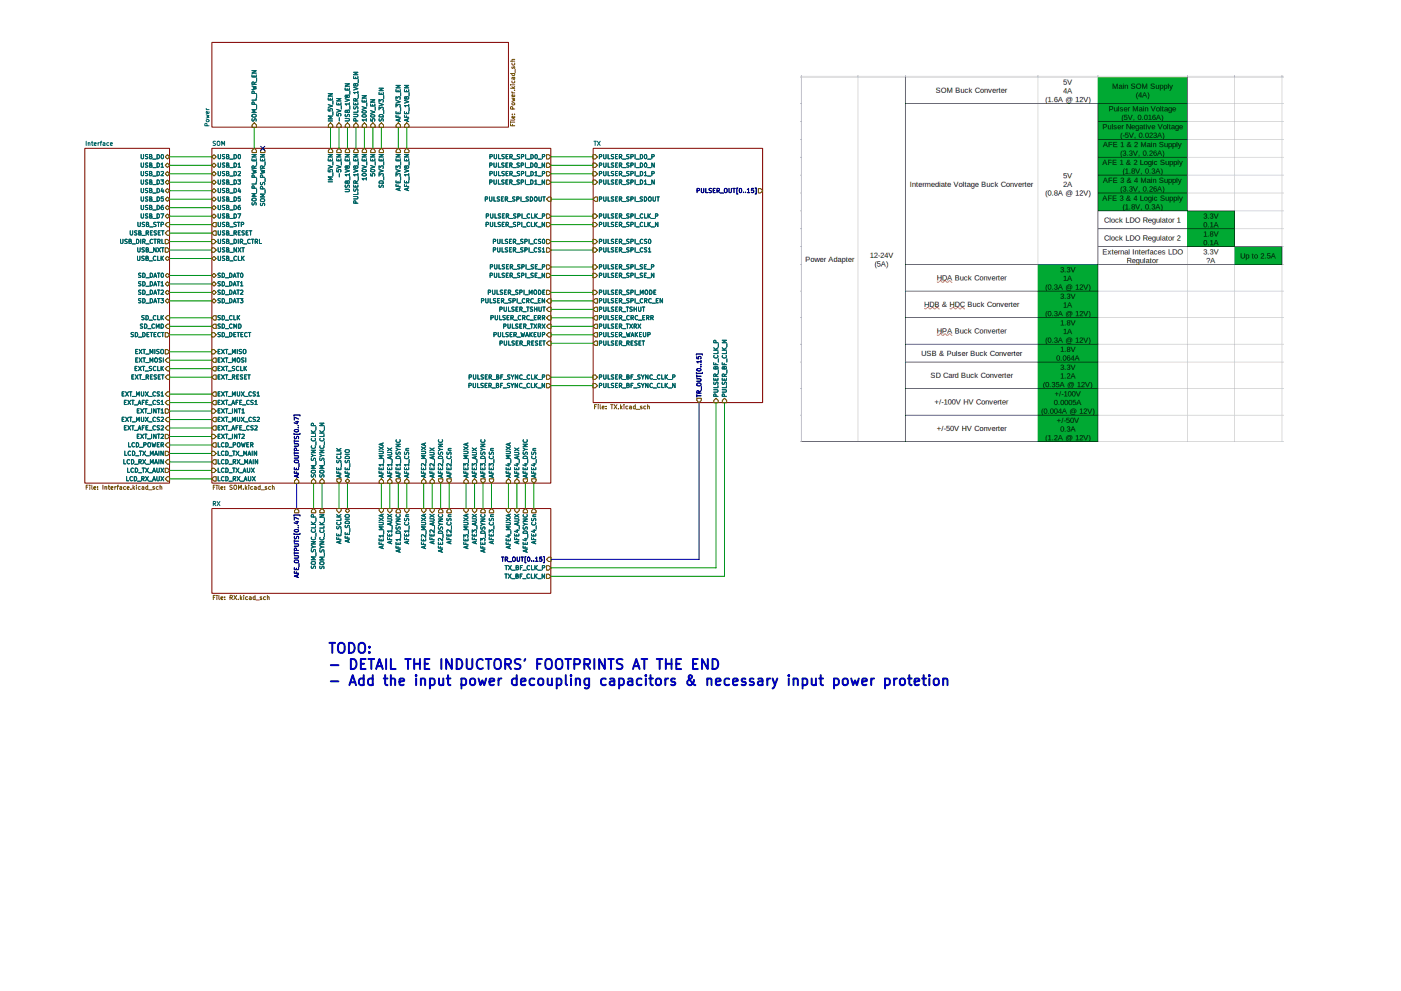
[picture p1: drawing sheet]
(kicad_sch
 (version 20260306)
 (generator "eeschema")
 (generator_version "10.0")
 (paper "A3")
 (lib_symbols)
 (text "TODO:\n- DETAIL THE INDUCTORS' FOOTPRINTS AT THE END\n- Add the input power decoupling capacitors & necessary input power protetion"
  (exclude_from_sim no)
  (at 98.044 199.39 0)
  (effects (font (size 3 3) (thickness 0.6)
    (bold yes)) (justify left)))
 (no_connect
  (at 78.74 44.45))
 (wire
  (pts (xy 50.8 120.65) (xy 63.5 120.65))
  (stroke (width 0) (type default)))
 (wire
  (pts (xy 50.8 52.07) (xy 63.5 52.07))
  (stroke (width 0) (type default)))
 (wire
  (pts (xy 114.3 38.1) (xy 114.3 44.45))
  (stroke (width 0) (type default)))
 (bus
  (pts (xy 165.1 167.64) (xy 209.55 167.64))
  (stroke (width 0) (type default)))
 (wire
  (pts (xy 165.1 72.39) (xy 177.8 72.39))
  (stroke (width 0) (type default)))
 (wire
  (pts (xy 116.84 144.78) (xy 116.84 152.4))
  (stroke (width 0) (type default)))
 (wire
  (pts (xy 50.8 90.17) (xy 63.5 90.17))
  (stroke (width 0) (type default)))
 (bus
  (pts (xy 88.9 144.78) (xy 88.9 152.4))
  (stroke (width 0) (type default)))
 (wire
  (pts (xy 165.1 90.17) (xy 177.8 90.17))
  (stroke (width 0) (type default)))
 (wire
  (pts (xy 50.8 95.25) (xy 63.5 95.25))
  (stroke (width 0) (type default)))
 (wire
  (pts (xy 165.1 115.57) (xy 177.8 115.57))
  (stroke (width 0) (type default)))
 (wire
  (pts (xy 50.8 46.99) (xy 63.5 46.99))
  (stroke (width 0) (type default)))
 (wire
  (pts (xy 50.8 64.77) (xy 63.5 64.77))
  (stroke (width 0) (type default)))
 (wire
  (pts (xy 165.1 97.79) (xy 177.8 97.79))
  (stroke (width 0) (type default)))
 (wire
  (pts (xy 93.98 144.78) (xy 93.98 152.4))
  (stroke (width 0) (type default)))
 (wire
  (pts (xy 139.7 144.78) (xy 139.7 152.4))
  (stroke (width 0) (type default)))
 (wire
  (pts (xy 50.8 59.69) (xy 63.5 59.69))
  (stroke (width 0) (type default)))
 (wire
  (pts (xy 165.1 92.71) (xy 177.8 92.71))
  (stroke (width 0) (type default)))
 (wire
  (pts (xy 50.8 77.47) (xy 63.5 77.47))
  (stroke (width 0) (type default)))
 (wire
  (pts (xy 104.14 38.1) (xy 104.14 44.45))
  (stroke (width 0) (type default)))
 (wire
  (pts (xy 111.76 38.1) (xy 111.76 44.45))
  (stroke (width 0) (type default)))
 (wire
  (pts (xy 114.3 144.78) (xy 114.3 152.4))
  (stroke (width 0) (type default)))
 (wire
  (pts (xy 119.38 144.78) (xy 119.38 152.4))
  (stroke (width 0) (type default)))
 (wire
  (pts (xy 160.02 144.78) (xy 160.02 152.4))
  (stroke (width 0) (type default)))
 (wire
  (pts (xy 50.8 69.85) (xy 63.5 69.85))
  (stroke (width 0) (type default)))
 (wire
  (pts (xy 50.8 97.79) (xy 63.5 97.79))
  (stroke (width 0) (type default)))
 (wire
  (pts (xy 165.1 102.87) (xy 177.8 102.87))
  (stroke (width 0) (type default)))
 (wire
  (pts (xy 165.1 46.99) (xy 177.8 46.99))
  (stroke (width 0) (type default)))
 (wire
  (pts (xy 165.1 59.69) (xy 177.8 59.69))
  (stroke (width 0) (type default)))
 (wire
  (pts (xy 217.17 172.72) (xy 217.17 120.65))
  (stroke (width 0) (type default)))
 (wire
  (pts (xy 165.1 54.61) (xy 177.8 54.61))
  (stroke (width 0) (type default)))
 (wire
  (pts (xy 165.1 172.72) (xy 217.17 172.72))
  (stroke (width 0) (type default)))
 (wire
  (pts (xy 96.52 144.78) (xy 96.52 152.4))
  (stroke (width 0) (type default)))
 (wire
  (pts (xy 147.32 144.78) (xy 147.32 152.4))
  (stroke (width 0) (type default)))
 (bus
  (pts (xy 209.55 167.64) (xy 209.55 120.65))
  (stroke (width 0) (type default)))
 (wire
  (pts (xy 101.6 144.78) (xy 101.6 152.4))
  (stroke (width 0) (type default)))
 (wire
  (pts (xy 132.08 144.78) (xy 132.08 152.4))
  (stroke (width 0) (type default)))
 (wire
  (pts (xy 154.94 144.78) (xy 154.94 152.4))
  (stroke (width 0) (type default)))
 (wire
  (pts (xy 106.68 38.1) (xy 106.68 44.45))
  (stroke (width 0) (type default)))
 (wire
  (pts (xy 50.8 62.23) (xy 63.5 62.23))
  (stroke (width 0) (type default)))
 (wire
  (pts (xy 165.1 95.25) (xy 177.8 95.25))
  (stroke (width 0) (type default)))
 (wire
  (pts (xy 165.1 49.53) (xy 177.8 49.53))
  (stroke (width 0) (type default)))
 (wire
  (pts (xy 165.1 52.07) (xy 177.8 52.07))
  (stroke (width 0) (type default)))
 (wire
  (pts (xy 50.8 57.15) (xy 63.5 57.15))
  (stroke (width 0) (type default)))
 (wire
  (pts (xy 50.8 74.93) (xy 63.5 74.93))
  (stroke (width 0) (type default)))
 (wire
  (pts (xy 152.4 144.78) (xy 152.4 152.4))
  (stroke (width 0) (type default)))
 (wire
  (pts (xy 165.1 113.03) (xy 177.8 113.03))
  (stroke (width 0) (type default)))
 (wire
  (pts (xy 50.8 85.09) (xy 63.5 85.09))
  (stroke (width 0) (type default)))
 (wire
  (pts (xy 50.8 110.49) (xy 63.5 110.49))
  (stroke (width 0) (type default)))
 (wire
  (pts (xy 165.1 67.31) (xy 177.8 67.31))
  (stroke (width 0) (type default)))
 (wire
  (pts (xy 165.1 80.01) (xy 177.8 80.01))
  (stroke (width 0) (type default)))
 (wire
  (pts (xy 129.54 144.78) (xy 129.54 152.4))
  (stroke (width 0) (type default)))
 (wire
  (pts (xy 99.06 38.1) (xy 99.06 44.45))
  (stroke (width 0) (type default)))
 (wire
  (pts (xy 50.8 67.31) (xy 63.5 67.31))
  (stroke (width 0) (type default)))
 (wire
  (pts (xy 50.8 130.81) (xy 63.5 130.81))
  (stroke (width 0) (type default)))
 (wire
  (pts (xy 50.8 133.35) (xy 63.5 133.35))
  (stroke (width 0) (type default)))
 (wire
  (pts (xy 165.1 100.33) (xy 177.8 100.33))
  (stroke (width 0) (type default)))
 (wire
  (pts (xy 50.8 100.33) (xy 63.5 100.33))
  (stroke (width 0) (type default)))
 (wire
  (pts (xy 104.14 144.78) (xy 104.14 152.4))
  (stroke (width 0) (type default)))
 (wire
  (pts (xy 127 144.78) (xy 127 152.4))
  (stroke (width 0) (type default)))
 (wire
  (pts (xy 142.24 144.78) (xy 142.24 152.4))
  (stroke (width 0) (type default)))
 (wire
  (pts (xy 50.8 138.43) (xy 63.5 138.43))
  (stroke (width 0) (type default)))
 (wire
  (pts (xy 119.38 38.1) (xy 119.38 44.45))
  (stroke (width 0) (type default)))
 (wire
  (pts (xy 50.8 135.89) (xy 63.5 135.89))
  (stroke (width 0) (type default)))
 (wire
  (pts (xy 50.8 113.03) (xy 63.5 113.03))
  (stroke (width 0) (type default)))
 (wire
  (pts (xy 50.8 87.63) (xy 63.5 87.63))
  (stroke (width 0) (type default)))
 (wire
  (pts (xy 50.8 82.55) (xy 63.5 82.55))
  (stroke (width 0) (type default)))
 (wire
  (pts (xy 50.8 123.19) (xy 63.5 123.19))
  (stroke (width 0) (type default)))
 (wire
  (pts (xy 121.92 38.1) (xy 121.92 44.45))
  (stroke (width 0) (type default)))
 (wire
  (pts (xy 50.8 105.41) (xy 63.5 105.41))
  (stroke (width 0) (type default)))
 (wire
  (pts (xy 165.1 74.93) (xy 177.8 74.93))
  (stroke (width 0) (type default)))
 (wire
  (pts (xy 165.1 82.55) (xy 177.8 82.55))
  (stroke (width 0) (type default)))
 (wire
  (pts (xy 50.8 72.39) (xy 63.5 72.39))
  (stroke (width 0) (type default)))
 (wire
  (pts (xy 50.8 143.51) (xy 63.5 143.51))
  (stroke (width 0) (type default)))
 (wire
  (pts (xy 214.63 170.18) (xy 214.63 120.65))
  (stroke (width 0) (type default)))
 (wire
  (pts (xy 165.1 64.77) (xy 177.8 64.77))
  (stroke (width 0) (type default)))
 (wire
  (pts (xy 101.6 38.1) (xy 101.6 44.45))
  (stroke (width 0) (type default)))
 (wire
  (pts (xy 50.8 49.53) (xy 63.5 49.53))
  (stroke (width 0) (type default)))
 (wire
  (pts (xy 157.48 144.78) (xy 157.48 152.4))
  (stroke (width 0) (type default)))
 (wire
  (pts (xy 50.8 107.95) (xy 63.5 107.95))
  (stroke (width 0) (type default)))
 (wire
  (pts (xy 165.1 170.18) (xy 214.63 170.18))
  (stroke (width 0) (type default)))
 (wire
  (pts (xy 50.8 118.11) (xy 63.5 118.11))
  (stroke (width 0) (type default)))
 (wire
  (pts (xy 50.8 125.73) (xy 63.5 125.73))
  (stroke (width 0) (type default)))
 (wire
  (pts (xy 50.8 128.27) (xy 63.5 128.27))
  (stroke (width 0) (type default)))
 (wire
  (pts (xy 76.2 38.1) (xy 76.2 44.45))
  (stroke (width 0) (type default)))
 (wire
  (pts (xy 50.8 140.97) (xy 63.5 140.97))
  (stroke (width 0) (type default)))
 (wire
  (pts (xy 50.8 54.61) (xy 63.5 54.61))
  (stroke (width 0) (type default)))
 (wire
  (pts (xy 121.92 144.78) (xy 121.92 152.4))
  (stroke (width 0) (type default)))
 (wire
  (pts (xy 109.22 38.1) (xy 109.22 44.45))
  (stroke (width 0) (type default)))
 (wire
  (pts (xy 144.78 144.78) (xy 144.78 152.4))
  (stroke (width 0) (type default)))
 (wire
  (pts (xy 165.1 87.63) (xy 177.8 87.63))
  (stroke (width 0) (type default)))
 (wire
  (pts (xy 134.62 144.78) (xy 134.62 152.4))
  (stroke (width 0) (type default)))
 (image
  (at 312.42 77.47)
  (scale 2.03993)
  (data))
 (sheet
  (at 25.4 44.45)
  (size 25.4 100.33)
  (exclude_from_sim no)
  (in_bom yes)
  (on_board yes)
  (dnp no)
  (fields_autoplaced yes)
  (stroke (width 0.1524) (type solid))
  (fill (color 0 0 0 0))
  (property "Sheetname" "Interface" (at 25.4 43.7384 0) (show_name no) (do_not_autoplace no) (effects (font (size 1.27 1.27)) (justify left bottom)))
  (property "Sheetfile" "Interface.kicad_sch" (at 25.4 145.3646 0) (show_name no) (do_not_autoplace no) (effects (font (size 1.27 1.27)) (justify left top)))
  (pin "USB_D7" bidirectional (at 50.8 64.77 0) (effects (font (size 1.27 1.27)) (justify right)))
  (pin "USB_D0" bidirectional (at 50.8 46.99 0) (effects (font (size 1.27 1.27)) (justify right)))
  (pin "USB_D4" bidirectional (at 50.8 57.15 0) (effects (font (size 1.27 1.27)) (justify right)))
  (pin "USB_D3" bidirectional (at 50.8 54.61 0) (effects (font (size 1.27 1.27)) (justify right)))
  (pin "USB_D1" bidirectional (at 50.8 49.53 0) (effects (font (size 1.27 1.27)) (justify right)))
  (pin "USB_STP" input (at 50.8 67.31 0) (effects (font (size 1.27 1.27)) (justify right)))
  (pin "USB_RESET" input (at 50.8 69.85 0) (effects (font (size 1.27 1.27)) (justify right)))
  (pin "USB_D6" bidirectional (at 50.8 62.23 0) (effects (font (size 1.27 1.27)) (justify right)))
  (pin "USB_DIR_CTRL" output (at 50.8 72.39 0) (effects (font (size 1.27 1.27)) (justify right)))
  (pin "USB_NXT" output (at 50.8 74.93 0) (effects (font (size 1.27 1.27)) (justify right)))
  (pin "USB_D5" bidirectional (at 50.8 59.69 0) (effects (font (size 1.27 1.27)) (justify right)))
  (pin "USB_D2" bidirectional (at 50.8 52.07 0) (effects (font (size 1.27 1.27)) (justify right)))
  (pin "SD_DETECT" output (at 50.8 100.33 0) (effects (font (size 1.27 1.27)) (justify right)))
  (pin "SD_CLK" input (at 50.8 95.25 0) (effects (font (size 1.27 1.27)) (justify right)))
  (pin "SD_DAT0" bidirectional (at 50.8 82.55 0) (effects (font (size 1.27 1.27)) (justify right)))
  (pin "SD_DAT1" bidirectional (at 50.8 85.09 0) (effects (font (size 1.27 1.27)) (justify right)))
  (pin "SD_DAT3" bidirectional (at 50.8 90.17 0) (effects (font (size 1.27 1.27)) (justify right)))
  (pin "SD_DAT2" bidirectional (at 50.8 87.63 0) (effects (font (size 1.27 1.27)) (justify right)))
  (pin "SD_CMD" input (at 50.8 97.79 0) (effects (font (size 1.27 1.27)) (justify right)))
  (pin "EXT_INT2" output (at 50.8 130.81 0) (effects (font (size 1.27 1.27)) (justify right)))
  (pin "EXT_AFE_CS1" input (at 50.8 120.65 0) (effects (font (size 1.27 1.27)) (justify right)))
  (pin "EXT_RESET" input (at 50.8 113.03 0) (effects (font (size 1.27 1.27)) (justify right)))
  (pin "EXT_MISO" output (at 50.8 105.41 0) (effects (font (size 1.27 1.27)) (justify right)))
  (pin "EXT_MOSI" input (at 50.8 107.95 0) (effects (font (size 1.27 1.27)) (justify right)))
  (pin "EXT_SCLK" input (at 50.8 110.49 0) (effects (font (size 1.27 1.27)) (justify right)))
  (pin "EXT_MUX_CS2" input (at 50.8 125.73 0) (effects (font (size 1.27 1.27)) (justify right)))
  (pin "EXT_AFE_CS2" input (at 50.8 128.27 0) (effects (font (size 1.27 1.27)) (justify right)))
  (pin "EXT_INT1" output (at 50.8 123.19 0) (effects (font (size 1.27 1.27)) (justify right)))
  (pin "EXT_MUX_CS1" input (at 50.8 118.11 0) (effects (font (size 1.27 1.27)) (justify right)))
  (pin "USB_CLK" bidirectional (at 50.8 77.47 0) (effects (font (size 1.27 1.27)) (justify right)))
  (pin "LCD_RX_AUX" input (at 50.8 143.51 0) (effects (font (size 1.27 1.27)) (justify right)))
  (pin "LCD_TX_AUX" output (at 50.8 140.97 0) (effects (font (size 1.27 1.27)) (justify right)))
  (pin "LCD_RX_MAIN" input (at 50.8 138.43 0) (effects (font (size 1.27 1.27)) (justify right)))
  (pin "LCD_TX_MAIN" output (at 50.8 135.89 0) (effects (font (size 1.27 1.27)) (justify right)))
  (pin "LCD_POWER" input (at 50.8 133.35 0) (effects (font (size 1.27 1.27)) (justify right))))
 (sheet
  (at 63.5 44.45)
  (size 101.6 100.33)
  (exclude_from_sim no)
  (in_bom yes)
  (on_board yes)
  (dnp no)
  (fields_autoplaced yes)
  (stroke (width 0.1524) (type solid))
  (fill (color 0 0 0 0))
  (property "Sheetname" "SOM" (at 63.5 43.7384 0) (show_name no) (do_not_autoplace no) (effects (font (size 1.27 1.27)) (justify left bottom)))
  (property "Sheetfile" "SOM.kicad_sch" (at 63.5 145.3646 0) (show_name no) (do_not_autoplace no) (effects (font (size 1.27 1.27)) (justify left top)))
  (pin "USB_NXT" input (at 63.5 74.93 180) (effects (font (size 1.27 1.27)) (justify left)))
  (pin "USB_DIR_CTRL" input (at 63.5 72.39 180) (effects (font (size 1.27 1.27)) (justify left)))
  (pin "USB_D4" bidirectional (at 63.5 57.15 180) (effects (font (size 1.27 1.27)) (justify left)))
  (pin "USB_D1" bidirectional (at 63.5 49.53 180) (effects (font (size 1.27 1.27)) (justify left)))
  (pin "USB_STP" output (at 63.5 67.31 180) (effects (font (size 1.27 1.27)) (justify left)))
  (pin "USB_D6" bidirectional (at 63.5 62.23 180) (effects (font (size 1.27 1.27)) (justify left)))
  (pin "USB_D2" bidirectional (at 63.5 52.07 180) (effects (font (size 1.27 1.27)) (justify left)))
  (pin "USB_D3" bidirectional (at 63.5 54.61 180) (effects (font (size 1.27 1.27)) (justify left)))
  (pin "USB_D0" bidirectional (at 63.5 46.99 180) (effects (font (size 1.27 1.27)) (justify left)))
  (pin "USB_D5" bidirectional (at 63.5 59.69 180) (effects (font (size 1.27 1.27)) (justify left)))
  (pin "USB_D7" bidirectional (at 63.5 64.77 180) (effects (font (size 1.27 1.27)) (justify left)))
  (pin "AFE_OUTPUTS[0..47]" input (at 88.9 144.78 270) (effects (font (size 1.27 1.27)) (justify left)))
  (pin "AFE4_CSn" output (at 160.02 144.78 270) (effects (font (size 1.27 1.27)) (justify left)))
  (pin "AFE1_DSYNC" output (at 119.38 144.78 270) (effects (font (size 1.27 1.27)) (justify left)))
  (pin "AFE4_MUXA" input (at 152.4 144.78 270) (effects (font (size 1.27 1.27)) (justify left)))
  (pin "AFE2_MUXA" input (at 127 144.78 270) (effects (font (size 1.27 1.27)) (justify left)))
  (pin "AFE1_CSn" input (at 121.92 144.78 270) (effects (font (size 1.27 1.27)) (justify left)))
  (pin "AFE3_MUXA" input (at 139.7 144.78 270) (effects (font (size 1.27 1.27)) (justify left)))
  (pin "AFE2_AUX" input (at 129.54 144.78 270) (effects (font (size 1.27 1.27)) (justify left)))
  (pin "AFE4_DSYNC" output (at 157.48 144.78 270) (effects (font (size 1.27 1.27)) (justify left)))
  (pin "AFE3_CSn" output (at 147.32 144.78 270) (effects (font (size 1.27 1.27)) (justify left)))
  (pin "AFE3_AUX" input (at 142.24 144.78 270) (effects (font (size 1.27 1.27)) (justify left)))
  (pin "AFE4_AUX" input (at 154.94 144.78 270) (effects (font (size 1.27 1.27)) (justify left)))
  (pin "AFE1_MUXA" input (at 114.3 144.78 270) (effects (font (size 1.27 1.27)) (justify left)))
  (pin "AFE3_DSYNC" output (at 144.78 144.78 270) (effects (font (size 1.27 1.27)) (justify left)))
  (pin "AFE2_CSn" output (at 134.62 144.78 270) (effects (font (size 1.27 1.27)) (justify left)))
  (pin "AFE2_DSYNC" output (at 132.08 144.78 270) (effects (font (size 1.27 1.27)) (justify left)))
  (pin "AFE1_AUX" input (at 116.84 144.78 270) (effects (font (size 1.27 1.27)) (justify left)))
  (pin "SOM_PL_PWR_EN" output (at 76.2 44.45 90) (effects (font (size 1.27 1.27)) (justify right)))
  (pin "SOM_PS_PWR_EN" output (at 78.74 44.45 90) (effects (font (size 1.27 1.27)) (justify right)))
  (pin "AFE_SCLK" output (at 101.6 144.78 270) (effects (font (size 1.27 1.27)) (justify left)))
  (pin "PULSER_1V8_EN" output (at 106.68 44.45 90) (effects (font (size 1.27 1.27)) (justify right)))
  (pin "AFE_SDIO" bidirectional (at 104.14 144.78 270) (effects (font (size 1.27 1.27)) (justify left)))
  (pin "USB_1V8_EN" output (at 104.14 44.45 90) (effects (font (size 1.27 1.27)) (justify right)))
  (pin "100V_EN" output (at 109.22 44.45 90) (effects (font (size 1.27 1.27)) (justify right)))
  (pin "50V_EN" output (at 111.76 44.45 90) (effects (font (size 1.27 1.27)) (justify right)))
  (pin "PULSER_SPI_MODE" output (at 165.1 87.63 0) (effects (font (size 1.27 1.27)) (justify right)))
  (pin "PULSER_WAKEUP" input (at 165.1 100.33 0) (effects (font (size 1.27 1.27)) (justify right)))
  (pin "PULSER_SPI_CLK_N" output (at 165.1 67.31 0) (effects (font (size 1.27 1.27)) (justify right)))
  (pin "PULSER_RESET" input (at 165.1 102.87 0) (effects (font (size 1.27 1.27)) (justify right)))
  (pin "PULSER_SPI_SE_P" output (at 165.1 80.01 0) (effects (font (size 1.27 1.27)) (justify right)))
  (pin "PULSER_SPI_SE_N" output (at 165.1 82.55 0) (effects (font (size 1.27 1.27)) (justify right)))
  (pin "PULSER_SPI_SDOUT" input (at 165.1 59.69 0) (effects (font (size 1.27 1.27)) (justify right)))
  (pin "PULSER_SPI_D1_P" output (at 165.1 52.07 0) (effects (font (size 1.27 1.27)) (justify right)))
  (pin "PULSER_BF_SYNC_CLK_P" output (at 165.1 113.03 0) (effects (font (size 1.27 1.27)) (justify right)))
  (pin "PULSER_CRC_ERR" input (at 165.1 95.25 0) (effects (font (size 1.27 1.27)) (justify right)))
  (pin "PULSER_BF_SYNC_CLK_N" output (at 165.1 115.57 0) (effects (font (size 1.27 1.27)) (justify right)))
  (pin "PULSER_SPI_CRC_EN" input (at 165.1 90.17 0) (effects (font (size 1.27 1.27)) (justify right)))
  (pin "PULSER_SPI_CLK_P" output (at 165.1 64.77 0) (effects (font (size 1.27 1.27)) (justify right)))
  (pin "PULSER_SPI_D0_N" output (at 165.1 49.53 0) (effects (font (size 1.27 1.27)) (justify right)))
  (pin "PULSER_TSHUT" input (at 165.1 92.71 0) (effects (font (size 1.27 1.27)) (justify right)))
  (pin "PULSER_TXRX" input (at 165.1 97.79 0) (effects (font (size 1.27 1.27)) (justify right)))
  (pin "PULSER_SPI_CS1" output (at 165.1 74.93 0) (effects (font (size 1.27 1.27)) (justify right)))
  (pin "PULSER_SPI_D1_N" output (at 165.1 54.61 0) (effects (font (size 1.27 1.27)) (justify right)))
  (pin "PULSER_SPI_CS0" output (at 165.1 72.39 0) (effects (font (size 1.27 1.27)) (justify right)))
  (pin "PULSER_SPI_D0_P" output (at 165.1 46.99 0) (effects (font (size 1.27 1.27)) (justify right)))
  (pin "SD_DAT1" bidirectional (at 63.5 85.09 180) (effects (font (size 1.27 1.27)) (justify left)))
  (pin "SD_DAT2" bidirectional (at 63.5 87.63 180) (effects (font (size 1.27 1.27)) (justify left)))
  (pin "SD_CLK" output (at 63.5 95.25 180) (effects (font (size 1.27 1.27)) (justify left)))
  (pin "SD_DETECT" input (at 63.5 100.33 180) (effects (font (size 1.27 1.27)) (justify left)))
  (pin "SD_DAT0" bidirectional (at 63.5 82.55 180) (effects (font (size 1.27 1.27)) (justify left)))
  (pin "SD_DAT3" bidirectional (at 63.5 90.17 180) (effects (font (size 1.27 1.27)) (justify left)))
  (pin "SD_CMD" output (at 63.5 97.79 180) (effects (font (size 1.27 1.27)) (justify left)))
  (pin "SOM_SYNC_CLK_N" input (at 96.52 144.78 270) (effects (font (size 1.27 1.27)) (justify left)))
  (pin "SOM_SYNC_CLK_P" input (at 93.98 144.78 270) (effects (font (size 1.27 1.27)) (justify left)))
  (pin "IM_5V_EN" output (at 99.06 44.45 90) (effects (font (size 1.27 1.27)) (justify right)))
  (pin "-5V_EN" output (at 101.6 44.45 90) (effects (font (size 1.27 1.27)) (justify right)))
  (pin "SD_3V3_EN" output (at 114.3 44.45 90) (effects (font (size 1.27 1.27)) (justify right)))
  (pin "AFE_3V3_EN" output (at 119.38 44.45 90) (effects (font (size 1.27 1.27)) (justify right)))
  (pin "AFE_1V8_EN" output (at 121.92 44.45 90) (effects (font (size 1.27 1.27)) (justify right)))
  (pin "USB_RESET" output (at 63.5 69.85 180) (effects (font (size 1.27 1.27)) (justify left)))
  (pin "EXT_MUX_CS2" output (at 63.5 125.73 180) (effects (font (size 1.27 1.27)) (justify left)))
  (pin "EXT_MUX_CS1" output (at 63.5 118.11 180) (effects (font (size 1.27 1.27)) (justify left)))
  (pin "EXT_SCLK" output (at 63.5 110.49 180) (effects (font (size 1.27 1.27)) (justify left)))
  (pin "EXT_AFE_CS2" output (at 63.5 128.27 180) (effects (font (size 1.27 1.27)) (justify left)))
  (pin "EXT_INT2" input (at 63.5 130.81 180) (effects (font (size 1.27 1.27)) (justify left)))
  (pin "EXT_INT1" input (at 63.5 123.19 180) (effects (font (size 1.27 1.27)) (justify left)))
  (pin "EXT_RESET" output (at 63.5 113.03 180) (effects (font (size 1.27 1.27)) (justify left)))
  (pin "EXT_MISO" input (at 63.5 105.41 180) (effects (font (size 1.27 1.27)) (justify left)))
  (pin "EXT_MOSI" output (at 63.5 107.95 180) (effects (font (size 1.27 1.27)) (justify left)))
  (pin "EXT_AFE_CS1" output (at 63.5 120.65 180) (effects (font (size 1.27 1.27)) (justify left)))
  (pin "USB_CLK" bidirectional (at 63.5 77.47 180) (effects (font (size 1.27 1.27)) (justify left)))
  (pin "LCD_TX_AUX" input (at 63.5 140.97 180) (effects (font (size 1.27 1.27)) (justify left)))
  (pin "LCD_RX_MAIN" output (at 63.5 138.43 180) (effects (font (size 1.27 1.27)) (justify left)))
  (pin "LCD_RX_AUX" output (at 63.5 143.51 180) (effects (font (size 1.27 1.27)) (justify left)))
  (pin "LCD_POWER" output (at 63.5 133.35 180) (effects (font (size 1.27 1.27)) (justify left)))
  (pin "LCD_TX_MAIN" input (at 63.5 135.89 180) (effects (font (size 1.27 1.27)) (justify left))))
 (sheet
  (at 177.8 44.45)
  (size 50.8 76.2)
  (exclude_from_sim no)
  (in_bom yes)
  (on_board yes)
  (dnp no)
  (fields_autoplaced yes)
  (stroke (width 0.1524) (type solid))
  (fill (color 0 0 0 0))
  (property "Sheetname" "TX" (at 177.8 43.7384 0) (show_name no) (do_not_autoplace no) (effects (font (size 1.27 1.27)) (justify left bottom)))
  (property "Sheetfile" "TX.kicad_sch" (at 177.8 121.2346 0) (show_name no) (do_not_autoplace no) (effects (font (size 1.27 1.27)) (justify left top)))
  (pin "PULSER_SPI_CS1" input (at 177.8 74.93 180) (effects (font (size 1.27 1.27)) (justify left)))
  (pin "PULSER_SPI_D0_N" input (at 177.8 49.53 180) (effects (font (size 1.27 1.27)) (justify left)))
  (pin "PULSER_SPI_SE_P" input (at 177.8 80.01 180) (effects (font (size 1.27 1.27)) (justify left)))
  (pin "PULSER_SPI_CRC_EN" output (at 177.8 90.17 180) (effects (font (size 1.27 1.27)) (justify left)))
  (pin "PULSER_BF_CLK_N" input (at 217.17 120.65 270) (effects (font (size 1.27 1.27)) (justify left)))
  (pin "PULSER_CRC_ERR" output (at 177.8 95.25 180) (effects (font (size 1.27 1.27)) (justify left)))
  (pin "PULSER_TXRX" output (at 177.8 97.79 180) (effects (font (size 1.27 1.27)) (justify left)))
  (pin "PULSER_BF_CLK_P" input (at 214.63 120.65 270) (effects (font (size 1.27 1.27)) (justify left)))
  (pin "PULSER_WAKEUP" output (at 177.8 100.33 180) (effects (font (size 1.27 1.27)) (justify left)))
  (pin "PULSER_TSHUT" output (at 177.8 92.71 180) (effects (font (size 1.27 1.27)) (justify left)))
  (pin "PULSER_BF_SYNC_CLK_N" input (at 177.8 115.57 180) (effects (font (size 1.27 1.27)) (justify left)))
  (pin "PULSER_SPI_D1_P" input (at 177.8 52.07 180) (effects (font (size 1.27 1.27)) (justify left)))
  (pin "PULSER_SPI_CS0" input (at 177.8 72.39 180) (effects (font (size 1.27 1.27)) (justify left)))
  (pin "PULSER_SPI_SE_N" input (at 177.8 82.55 180) (effects (font (size 1.27 1.27)) (justify left)))
  (pin "PULSER_SPI_D1_N" input (at 177.8 54.61 180) (effects (font (size 1.27 1.27)) (justify left)))
  (pin "PULSER_RESET" output (at 177.8 102.87 180) (effects (font (size 1.27 1.27)) (justify left)))
  (pin "PULSER_SPI_MODE" input (at 177.8 87.63 180) (effects (font (size 1.27 1.27)) (justify left)))
  (pin "PULSER_SPI_CLK_P" input (at 177.8 64.77 180) (effects (font (size 1.27 1.27)) (justify left)))
  (pin "PULSER_SPI_CLK_N" input (at 177.8 67.31 180) (effects (font (size 1.27 1.27)) (justify left)))
  (pin "PULSER_SPI_SDOUT" output (at 177.8 59.69 180) (effects (font (size 1.27 1.27)) (justify left)))
  (pin "PULSER_BF_SYNC_CLK_P" input (at 177.8 113.03 180) (effects (font (size 1.27 1.27)) (justify left)))
  (pin "PULSER_SPI_D0_P" input (at 177.8 46.99 180) (effects (font (size 1.27 1.27)) (justify left)))
  (pin "PULSER_OUT[0..15]" output (at 228.6 57.15 0) (effects (font (size 1.27 1.27)) (justify right)))
  (pin "TR_OUT[0..15]" output (at 209.55 120.65 270) (effects (font (size 1.27 1.27)) (justify left))))
 (sheet
  (at 63.5 152.4)
  (size 101.6 25.4)
  (exclude_from_sim no)
  (in_bom yes)
  (on_board yes)
  (dnp no)
  (fields_autoplaced yes)
  (stroke (width 0.1524) (type solid))
  (fill (color 0 0 0 0))
  (property "Sheetname" "RX" (at 63.5 151.6884 0) (show_name no) (do_not_autoplace no) (effects (font (size 1.27 1.27)) (justify left bottom)))
  (property "Sheetfile" "RX.kicad_sch" (at 63.5 178.3846 0) (show_name no) (do_not_autoplace no) (effects (font (size 1.27 1.27)) (justify left top)))
  (pin "AFE_OUTPUTS[0..47]" output (at 88.9 152.4 90) (effects (font (size 1.27 1.27)) (justify right)))
  (pin "AFE_SCLK" input (at 101.6 152.4 90) (effects (font (size 1.27 1.27)) (justify right)))
  (pin "AFE_SDIO" bidirectional (at 104.14 152.4 90) (effects (font (size 1.27 1.27)) (justify right)))
  (pin "AFE1_CSn" input (at 121.92 152.4 90) (effects (font (size 1.27 1.27)) (justify right)))
  (pin "AFE4_DSYNC" output (at 157.48 152.4 90) (effects (font (size 1.27 1.27)) (justify right)))
  (pin "AFE2_DSYNC" output (at 132.08 152.4 90) (effects (font (size 1.27 1.27)) (justify right)))
  (pin "AFE1_DSYNC" output (at 119.38 152.4 90) (effects (font (size 1.27 1.27)) (justify right)))
  (pin "AFE4_CSn" output (at 160.02 152.4 90) (effects (font (size 1.27 1.27)) (justify right)))
  (pin "AFE2_CSn" output (at 134.62 152.4 90) (effects (font (size 1.27 1.27)) (justify right)))
  (pin "AFE3_DSYNC" output (at 144.78 152.4 90) (effects (font (size 1.27 1.27)) (justify right)))
  (pin "AFE3_CSn" output (at 147.32 152.4 90) (effects (font (size 1.27 1.27)) (justify right)))
  (pin "AFE4_AUX" input (at 154.94 152.4 90) (effects (font (size 1.27 1.27)) (justify right)))
  (pin "AFE3_MUXA" input (at 139.7 152.4 90) (effects (font (size 1.27 1.27)) (justify right)))
  (pin "AFE4_MUXA" input (at 152.4 152.4 90) (effects (font (size 1.27 1.27)) (justify right)))
  (pin "AFE1_AUX" input (at 116.84 152.4 90) (effects (font (size 1.27 1.27)) (justify right)))
  (pin "AFE1_MUXA" input (at 114.3 152.4 90) (effects (font (size 1.27 1.27)) (justify right)))
  (pin "AFE3_AUX" input (at 142.24 152.4 90) (effects (font (size 1.27 1.27)) (justify right)))
  (pin "AFE2_AUX" input (at 129.54 152.4 90) (effects (font (size 1.27 1.27)) (justify right)))
  (pin "AFE2_MUXA" input (at 127 152.4 90) (effects (font (size 1.27 1.27)) (justify right)))
  (pin "TR_OUT[0..15]" input (at 165.1 167.64 0) (effects (font (size 1.27 1.27)) (justify right)))
  (pin "TX_BF_CLK_N" output (at 165.1 172.72 0) (effects (font (size 1.27 1.27)) (justify right)))
  (pin "SOM_SYNC_CLK_P" output (at 93.98 152.4 90) (effects (font (size 1.27 1.27)) (justify right)))
  (pin "SOM_SYNC_CLK_N" output (at 96.52 152.4 90) (effects (font (size 1.27 1.27)) (justify right)))
  (pin "TX_BF_CLK_P" output (at 165.1 170.18 0) (effects (font (size 1.27 1.27)) (justify right))))
 (sheet
  (at 63.5 12.7)
  (size 88.9 25.4)
  (exclude_from_sim no)
  (in_bom yes)
  (on_board yes)
  (dnp no)
  (fields_autoplaced yes)
  (stroke (width 0.1524) (type solid))
  (fill (color 0 0 0 0))
  (property "Sheetname" "Power" (at 62.7884 38.1 90) (show_name no) (do_not_autoplace no) (effects (font (size 1.27 1.27)) (justify left bottom)))
  (property "Sheetfile" "Power.kicad_sch" (at 152.9846 38.1 90) (show_name no) (do_not_autoplace no) (effects (font (size 1.27 1.27)) (justify left top)))
  (pin "50V_EN" input (at 111.76 38.1 270) (effects (font (size 1.27 1.27)) (justify left)))
  (pin "PULSER_1V8_EN" input (at 106.68 38.1 270) (effects (font (size 1.27 1.27)) (justify left)))
  (pin "USB_1V8_EN" input (at 104.14 38.1 270) (effects (font (size 1.27 1.27)) (justify left)))
  (pin "100V_EN" input (at 109.22 38.1 270) (effects (font (size 1.27 1.27)) (justify left)))
  (pin "SOM_PL_PWR_EN" input (at 76.2 38.1 270) (effects (font (size 1.27 1.27)) (justify left)))
  (pin "SD_3V3_EN" input (at 114.3 38.1 270) (effects (font (size 1.27 1.27)) (justify left)))
  (pin "IM_5V_EN" input (at 99.06 38.1 270) (effects (font (size 1.27 1.27)) (justify left)))
  (pin "-5V_EN" input (at 101.6 38.1 270) (effects (font (size 1.27 1.27)) (justify left)))
  (pin "AFE_3V3_EN" input (at 119.38 38.1 270) (effects (font (size 1.27 1.27)) (justify left)))
  (pin "AFE_1V8_EN" input (at 121.92 38.1 270) (effects (font (size 1.27 1.27)) (justify left))))
 (sheet_instances
  (path ""
   (page "1")))
 (embedded_fonts no))
